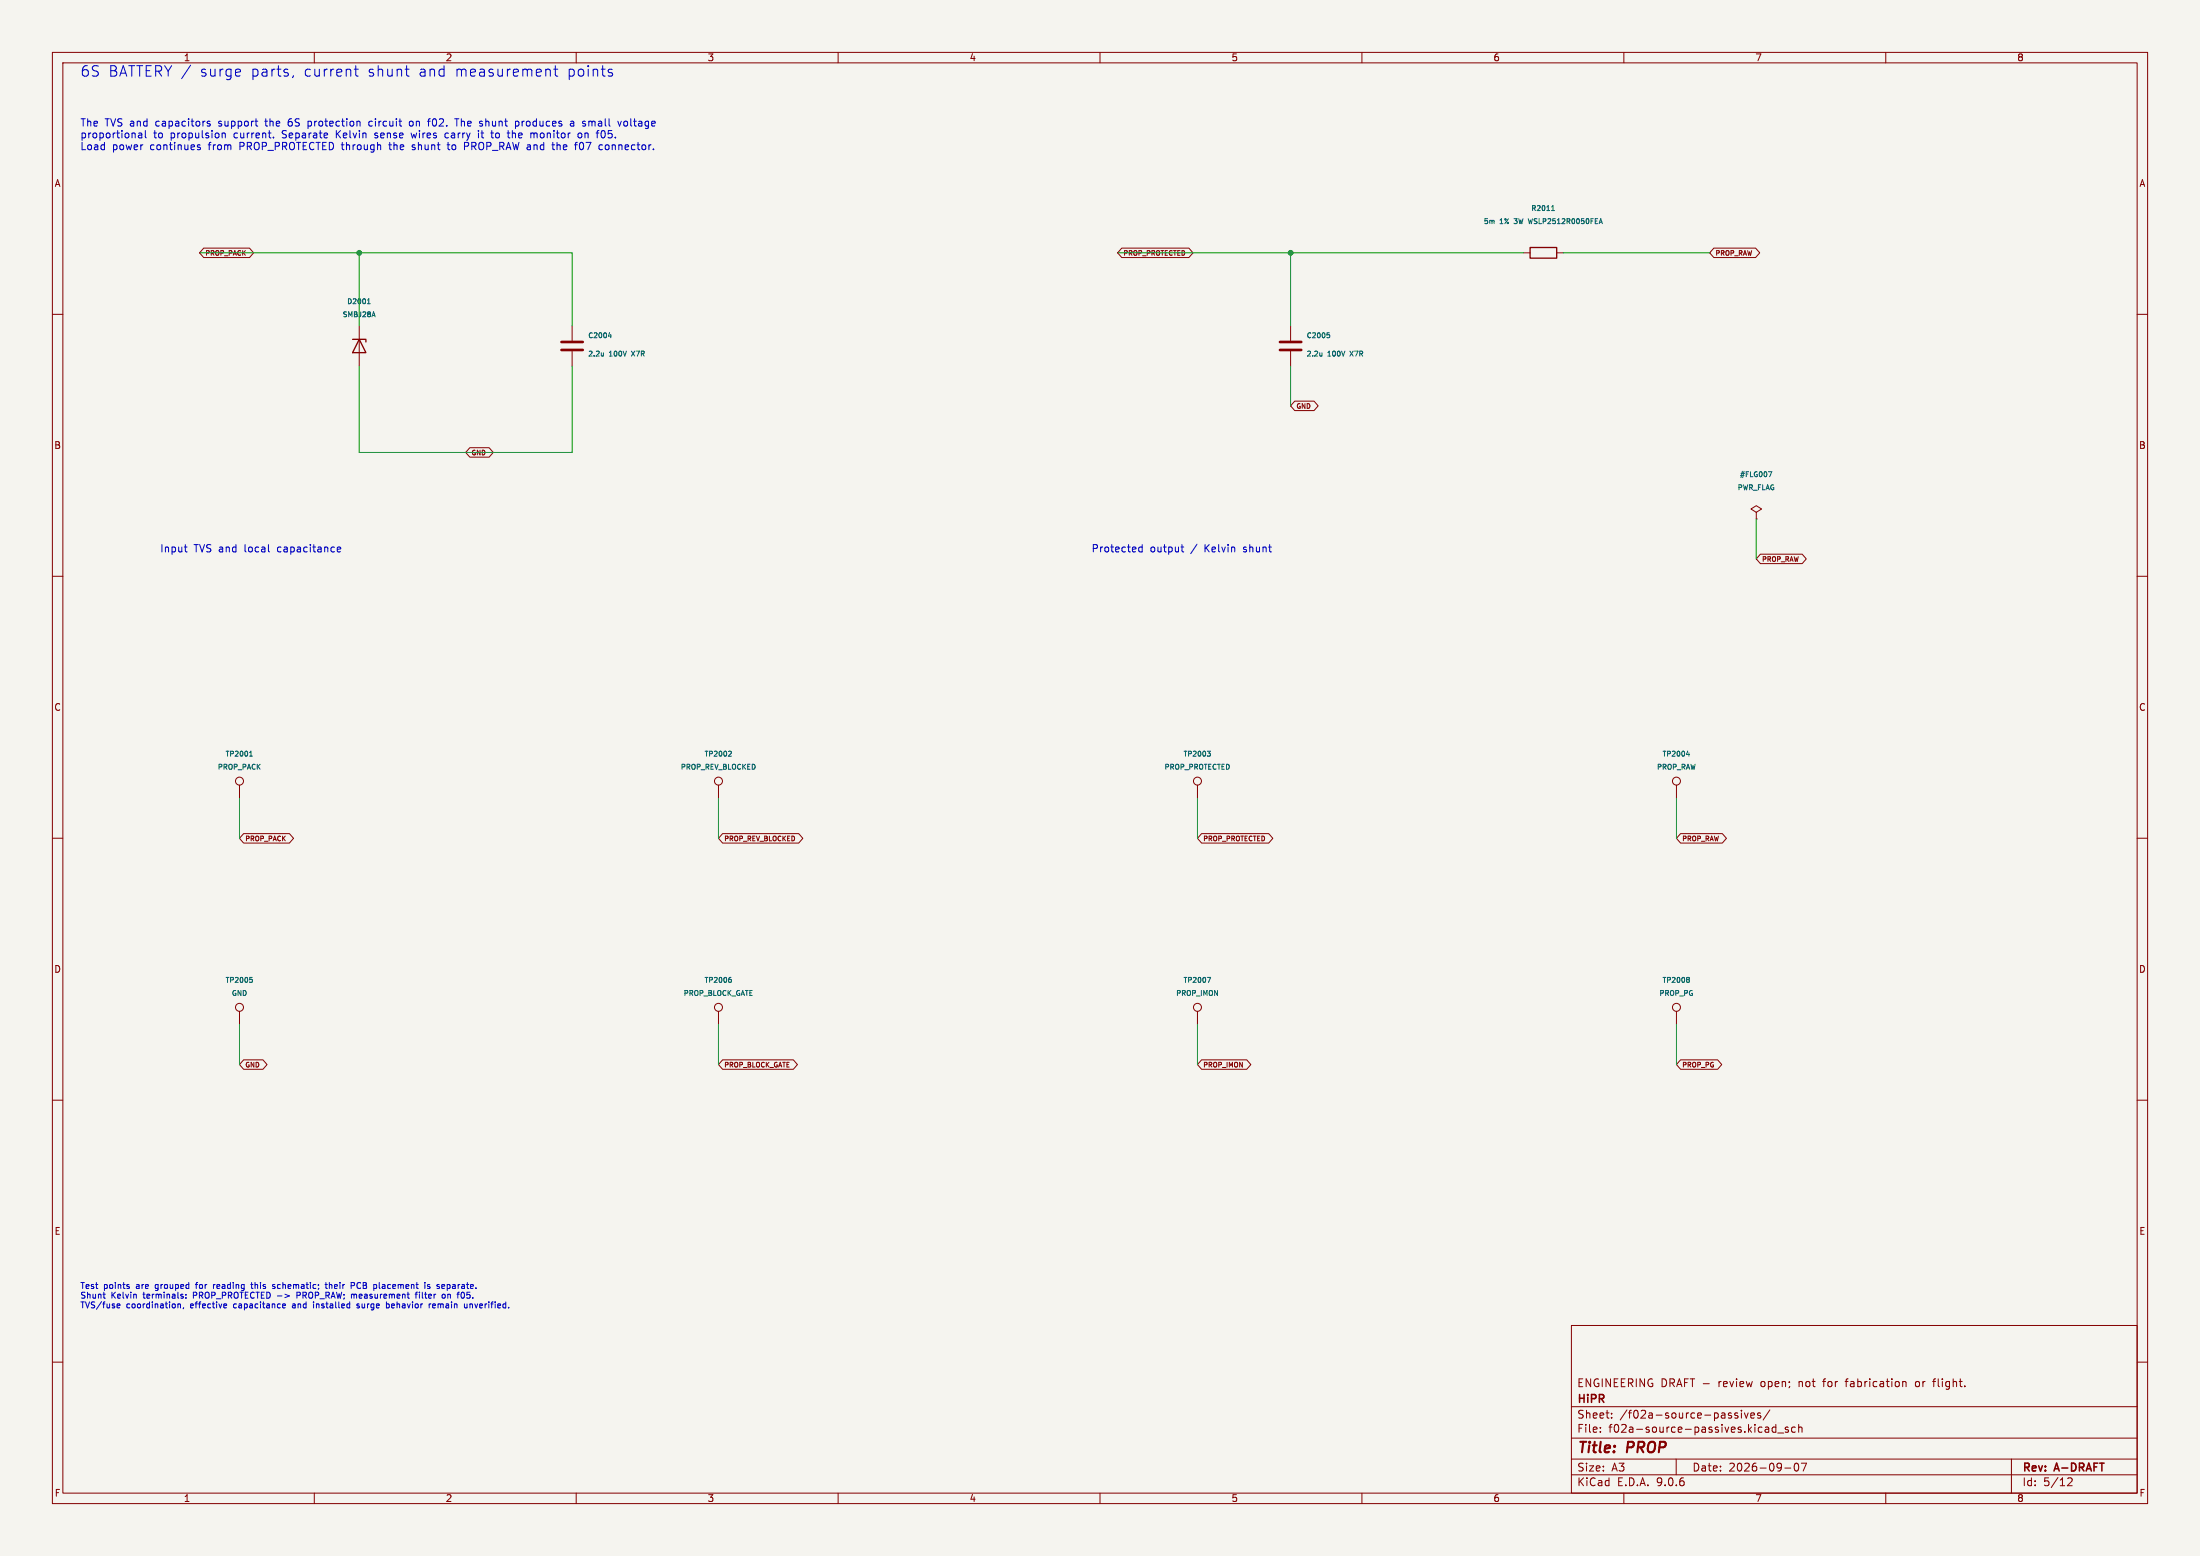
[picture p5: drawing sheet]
(kicad_sch
 (version 20250114)
 (generator eeschema)
 (generator_version "9.0")
 (paper "A3")
 (title_block
  (title "PROP")
  (date "2026-09-07")
  (rev "A-DRAFT")
  (company "HiPR")
  (comment 1 "ENGINEERING DRAFT - review open; not for fabrication or flight."))
 (lib_symbols
  (symbol "Connector:TestPoint"
   (pin_numbers (hide yes))
   (pin_names
    (offset 0.762) (hide yes)) (exclude_from_sim no) (in_bom yes) (on_board yes)
   (property "Reference" "TP" (at 0 6.858 0) (effects (font (size 1.27 1.27))))
   (property "Value" "TestPoint" (at 0 5.08 0) (effects (font (size 1.27 1.27))))
   (property "Footprint" "" (at 5.08 0 0) (effects (font (size 1.27 1.27)) (hide yes)))
   (property "Datasheet" "~" (at 5.08 0 0) (effects (font (size 1.27 1.27)) (hide yes)))
   (property "Description" "test point" (at 0 0 0) (effects (font (size 1.27 1.27)) (hide yes)))
   (symbol "TestPoint_0_1"
    (circle (center 0 3.302) (radius 0.762) (stroke (width 0) (type default)) (fill (type none))))
   (symbol "TestPoint_1_1"
    (pin passive line (at 0 0 90) (length 2.54) (name "1" (effects (font (size 1.27 1.27)))) (number "1" (effects (font (size 1.27 1.27))))))
   (embedded_fonts no))
  (symbol "Device:C"
   (pin_numbers (hide yes))
   (pin_names
    (offset 0.254)) (exclude_from_sim no) (in_bom yes) (on_board yes)
   (property "Reference" "C" (at 0.635 2.54 0) (effects (font (size 1.27 1.27)) (justify left)))
   (property "Value" "C" (at 0.635 -2.54 0) (effects (font (size 1.27 1.27)) (justify left)))
   (property "Footprint" "" (at 0.9652 -3.81 0) (effects (font (size 1.27 1.27)) (hide yes)))
   (property "Datasheet" "~" (at 0 0 0) (effects (font (size 1.27 1.27)) (hide yes)))
   (property "Description" "Unpolarized capacitor" (at 0 0 0) (effects (font (size 1.27 1.27)) (hide yes)))
   (symbol "C_0_1"
    (polyline (pts (xy -2.032 0.762) (xy 2.032 0.762)) (stroke (width 0.508) (type default)) (fill (type none)))
    (polyline (pts (xy -2.032 -0.762) (xy 2.032 -0.762)) (stroke (width 0.508) (type default)) (fill (type none))))
   (symbol "C_1_1"
    (pin passive line (at 0 3.81 270) (length 2.794) (name "~" (effects (font (size 1.27 1.27)))) (number "1" (effects (font (size 1.27 1.27)))))
    (pin passive line (at 0 -3.81 90) (length 2.794) (name "~" (effects (font (size 1.27 1.27)))) (number "2" (effects (font (size 1.27 1.27))))))
   (embedded_fonts no))
  (symbol "Device:D_Zener"
   (pin_numbers (hide yes))
   (pin_names
    (offset 1.016) (hide yes)) (exclude_from_sim no) (in_bom yes) (on_board yes)
   (property "Reference" "D" (at 0 2.54 0) (effects (font (size 1.27 1.27))))
   (property "Value" "D_Zener" (at 0 -2.54 0) (effects (font (size 1.27 1.27))))
   (property "Footprint" "" (at 0 0 0) (effects (font (size 1.27 1.27)) (hide yes)))
   (property "Datasheet" "~" (at 0 0 0) (effects (font (size 1.27 1.27)) (hide yes)))
   (property "Description" "Zener diode" (at 0 0 0) (effects (font (size 1.27 1.27)) (hide yes)))
   (symbol "D_Zener_0_1"
    (polyline (pts (xy -1.27 -1.27) (xy -1.27 1.27) (xy -0.762 1.27)) (stroke (width 0.254) (type default)) (fill (type none)))
    (polyline (pts (xy 1.27 0) (xy -1.27 0)) (stroke (width 0) (type default)) (fill (type none)))
    (polyline (pts (xy 1.27 -1.27) (xy 1.27 1.27) (xy -1.27 0) (xy 1.27 -1.27)) (stroke (width 0.254) (type default)) (fill (type none))))
   (symbol "D_Zener_1_1"
    (pin passive line (at -3.81 0 0) (length 2.54) (name "K" (effects (font (size 1.27 1.27)))) (number "1" (effects (font (size 1.27 1.27)))))
    (pin passive line (at 3.81 0 180) (length 2.54) (name "A" (effects (font (size 1.27 1.27)))) (number "2" (effects (font (size 1.27 1.27))))))
   (embedded_fonts no))
  (symbol "Device:R"
   (pin_numbers (hide yes))
   (pin_names
    (offset 0)) (exclude_from_sim no) (in_bom yes) (on_board yes)
   (property "Reference" "R" (at 2.032 0 90) (effects (font (size 1.27 1.27))))
   (property "Value" "R" (at 0 0 90) (effects (font (size 1.27 1.27))))
   (property "Footprint" "" (at -1.778 0 90) (effects (font (size 1.27 1.27)) (hide yes)))
   (property "Datasheet" "~" (at 0 0 0) (effects (font (size 1.27 1.27)) (hide yes)))
   (property "Description" "Resistor" (at 0 0 0) (effects (font (size 1.27 1.27)) (hide yes)))
   (symbol "R_0_1"
    (rectangle (start -1.016 -2.54) (end 1.016 2.54) (stroke (width 0.254) (type default)) (fill (type none))))
   (symbol "R_1_1"
    (pin passive line (at 0 3.81 270) (length 1.27) (name "~" (effects (font (size 1.27 1.27)))) (number "1" (effects (font (size 1.27 1.27)))))
    (pin passive line (at 0 -3.81 90) (length 1.27) (name "~" (effects (font (size 1.27 1.27)))) (number "2" (effects (font (size 1.27 1.27))))))
   (embedded_fonts no))
  (symbol "power:PWR_FLAG"
   (power)
   (pin_numbers (hide yes))
   (pin_names
    (offset 0) (hide yes)) (exclude_from_sim no) (in_bom yes) (on_board yes)
   (property "Reference" "#FLG" (at 0 1.905 0) (effects (font (size 1.27 1.27)) (hide yes)))
   (property "Value" "PWR_FLAG" (at 0 3.81 0) (effects (font (size 1.27 1.27))))
   (property "Footprint" "" (at 0 0 0) (effects (font (size 1.27 1.27)) (hide yes)))
   (property "Datasheet" "~" (at 0 0 0) (effects (font (size 1.27 1.27)) (hide yes)))
   (property "Description" "Special symbol for telling ERC where power comes from" (at 0 0 0) (effects (font (size 1.27 1.27)) (hide yes)))
   (symbol "PWR_FLAG_0_0"
    (pin power_out line (at 0 0 90) (length 0) (name "~" (effects (font (size 1.27 1.27)))) (number "1" (effects (font (size 1.27 1.27))))))
   (symbol "PWR_FLAG_0_1"
    (polyline (pts (xy 0 0) (xy 0 1.27) (xy -1.016 1.905) (xy 0 2.54) (xy 1.016 1.905) (xy 0 1.27)) (stroke (width 0) (type default)) (fill (type none))))
   (embedded_fonts no)))
 (symbol
  (lib_id "Device:D_Zener") (at 68.58 66.04 270.0) (unit 1) (in_bom yes) (on_board yes) (dnp no)
  (property "Reference" "D2001" (at 68.58 57.54 90.0) (effects (font (size 0.95 0.95))))
  (property "Value" "SMBJ28A" (at 68.58 60.04 90.0) (effects (font (size 0.95 0.95))))
  (property "Footprint" "Diode_SMD:D_SMB" (at 76.2 60.96 0) (effects (font (size 1.27 1.27)) (hide yes)))
  (property "Datasheet" "https://www.littelfuse.com/~/media/electronics/datasheets/tvs_diodes/littelfuse_tvs_diode_smbj_datasheet.pdf.pdf" (at 76.2 60.96 0) (effects (font (size 1.27 1.27)) (hide yes)))
  (property "Description" "Zener diode" (at 76.2 60.96 0) (effects (font (size 1.27 1.27)) (hide yes)))
  (property "ki_fp_filters" "TO-???* *_Diode_* *SingleDiode* D_*" (at 76.2 60.96 0) (effects (font (size 1.27 1.27)) (hide yes))) (pin "1") (pin "2"))
 (symbol
  (lib_id "Device:C") (at 109.22 66.04 0.0) (unit 1) (in_bom yes) (on_board yes) (dnp no)
  (property "Reference" "C2004" (at 112.22 64.04 0.0) (effects (font (size 0.95 0.95)) (justify left)))
  (property "Value" "2.2u 100V X7R" (at 112.22 67.54 0.0) (effects (font (size 0.95 0.95)) (justify left)))
  (property "Footprint" "Capacitor_SMD:C_1210_3225Metric" (at 175.26 60.96 0) (effects (font (size 1.27 1.27)) (hide yes)))
  (property "Datasheet" "~" (at 175.26 60.96 0) (effects (font (size 1.27 1.27)) (hide yes)))
  (property "Description" "Unpolarized capacitor" (at 175.26 60.96 0) (effects (font (size 1.27 1.27)) (hide yes)))
  (property "ki_fp_filters" "C_*" (at 175.26 60.96 0) (effects (font (size 1.27 1.27)) (hide yes))) (pin "1") (pin "2"))
 (symbol
  (lib_id "Device:C") (at 246.38 66.04 0.0) (unit 1) (in_bom yes) (on_board yes) (dnp no)
  (property "Reference" "C2005" (at 249.38 64.04 0.0) (effects (font (size 0.95 0.95)) (justify left)))
  (property "Value" "2.2u 100V X7R" (at 249.38 67.54 0.0) (effects (font (size 0.95 0.95)) (justify left)))
  (property "Footprint" "Capacitor_SMD:C_1210_3225Metric" (at 281.94 60.96 0) (effects (font (size 1.27 1.27)) (hide yes)))
  (property "Datasheet" "~" (at 281.94 60.96 0) (effects (font (size 1.27 1.27)) (hide yes)))
  (property "Description" "Unpolarized capacitor" (at 281.94 60.96 0) (effects (font (size 1.27 1.27)) (hide yes)))
  (property "ki_fp_filters" "C_*" (at 281.94 60.96 0) (effects (font (size 1.27 1.27)) (hide yes))) (pin "1") (pin "2"))
 (symbol
  (lib_id "Device:R") (at 294.64 48.26 90.0) (unit 1) (in_bom yes) (on_board yes) (dnp no)
  (property "Reference" "R2011" (at 294.64 39.76 90.0) (effects (font (size 0.95 0.95))))
  (property "Value" "5m 1% 3W WSLP2512R0050FEA" (at 294.64 42.26 90.0) (effects (font (size 0.95 0.95))))
  (property "Footprint" "Resistor_SMD:R_2512_6332Metric" (at 76.2 124.46 0) (effects (font (size 1.27 1.27)) (hide yes)))
  (property "Datasheet" "https://www.vishay.com/docs/30122/wslp.pdf" (at 76.2 124.46 0) (effects (font (size 1.27 1.27)) (hide yes)))
  (property "Description" "Resistor" (at 76.2 124.46 0) (effects (font (size 1.27 1.27)) (hide yes)))
  (property "ki_fp_filters" "R_*" (at 76.2 124.46 0) (effects (font (size 1.27 1.27)) (hide yes))) (pin "1") (pin "2"))
 (symbol
  (lib_id "Connector:TestPoint") (at 45.72 152.4 0.0) (unit 1) (in_bom yes) (on_board yes) (dnp no)
  (property "Reference" "TP2001" (at 45.72 143.9 0.0) (effects (font (size 0.95 0.95))))
  (property "Value" "PROP_PACK" (at 45.72 146.4 0.0) (effects (font (size 0.95 0.95))))
  (property "Footprint" "TestPoint:TestPoint_Loop_D2.50mm_Drill1.0mm" (at 38.1 190.5 0) (effects (font (size 1.27 1.27)) (hide yes)))
  (property "Datasheet" "~" (at 38.1 190.5 0) (effects (font (size 1.27 1.27)) (hide yes)))
  (property "Description" "test point" (at 38.1 190.5 0) (effects (font (size 1.27 1.27)) (hide yes)))
  (property "ki_fp_filters" "Pin* Test*" (at 38.1 190.5 0) (effects (font (size 1.27 1.27)) (hide yes))) (pin "1"))
 (symbol
  (lib_id "Connector:TestPoint") (at 137.16 152.4 0.0) (unit 1) (in_bom yes) (on_board yes) (dnp no)
  (property "Reference" "TP2002" (at 137.16 143.9 0.0) (effects (font (size 0.95 0.95))))
  (property "Value" "PROP_REV_BLOCKED" (at 137.16 146.4 0.0) (effects (font (size 0.95 0.95))))
  (property "Footprint" "TestPoint:TestPoint_Loop_D2.50mm_Drill1.0mm" (at 127 190.5 0) (effects (font (size 1.27 1.27)) (hide yes)))
  (property "Datasheet" "~" (at 127 190.5 0) (effects (font (size 1.27 1.27)) (hide yes)))
  (property "Description" "test point" (at 127 190.5 0) (effects (font (size 1.27 1.27)) (hide yes)))
  (property "ki_fp_filters" "Pin* Test*" (at 127 190.5 0) (effects (font (size 1.27 1.27)) (hide yes))) (pin "1"))
 (symbol
  (lib_id "Connector:TestPoint") (at 228.6 152.4 0.0) (unit 1) (in_bom yes) (on_board yes) (dnp no)
  (property "Reference" "TP2003" (at 228.6 143.9 0.0) (effects (font (size 0.95 0.95))))
  (property "Value" "PROP_PROTECTED" (at 228.6 146.4 0.0) (effects (font (size 0.95 0.95))))
  (property "Footprint" "TestPoint:TestPoint_Loop_D2.50mm_Drill1.0mm" (at 215.9 190.5 0) (effects (font (size 1.27 1.27)) (hide yes)))
  (property "Datasheet" "~" (at 215.9 190.5 0) (effects (font (size 1.27 1.27)) (hide yes)))
  (property "Description" "test point" (at 215.9 190.5 0) (effects (font (size 1.27 1.27)) (hide yes)))
  (property "ki_fp_filters" "Pin* Test*" (at 215.9 190.5 0) (effects (font (size 1.27 1.27)) (hide yes))) (pin "1"))
 (symbol
  (lib_id "Connector:TestPoint") (at 320.04 152.4 0.0) (unit 1) (in_bom yes) (on_board yes) (dnp no)
  (property "Reference" "TP2004" (at 320.04 143.9 0.0) (effects (font (size 0.95 0.95))))
  (property "Value" "PROP_RAW" (at 320.04 146.4 0.0) (effects (font (size 0.95 0.95))))
  (property "Footprint" "TestPoint:TestPoint_Loop_D2.50mm_Drill1.0mm" (at 304.8 190.5 0) (effects (font (size 1.27 1.27)) (hide yes)))
  (property "Datasheet" "~" (at 304.8 190.5 0) (effects (font (size 1.27 1.27)) (hide yes)))
  (property "Description" "test point" (at 304.8 190.5 0) (effects (font (size 1.27 1.27)) (hide yes)))
  (property "ki_fp_filters" "Pin* Test*" (at 304.8 190.5 0) (effects (font (size 1.27 1.27)) (hide yes))) (pin "1"))
 (symbol
  (lib_id "Connector:TestPoint") (at 45.72 195.58 0.0) (unit 1) (in_bom yes) (on_board yes) (dnp no)
  (property "Reference" "TP2005" (at 45.72 187.08 0.0) (effects (font (size 0.95 0.95))))
  (property "Value" "GND" (at 45.72 189.58 0.0) (effects (font (size 0.95 0.95))))
  (property "Footprint" "TestPoint:TestPoint_Loop_D2.50mm_Drill1.0mm" (at 38.1 228.6 0) (effects (font (size 1.27 1.27)) (hide yes)))
  (property "Datasheet" "~" (at 38.1 228.6 0) (effects (font (size 1.27 1.27)) (hide yes)))
  (property "Description" "test point" (at 38.1 228.6 0) (effects (font (size 1.27 1.27)) (hide yes)))
  (property "ki_fp_filters" "Pin* Test*" (at 38.1 228.6 0) (effects (font (size 1.27 1.27)) (hide yes))) (pin "1"))
 (symbol
  (lib_id "Connector:TestPoint") (at 137.16 195.58 0.0) (unit 1) (in_bom yes) (on_board yes) (dnp no)
  (property "Reference" "TP2006" (at 137.16 187.08 0.0) (effects (font (size 0.95 0.95))))
  (property "Value" "PROP_BLOCK_GATE" (at 137.16 189.58 0.0) (effects (font (size 0.95 0.95))))
  (property "Footprint" "TestPoint:TestPoint_Pad_D1.0mm" (at 127 228.6 0) (effects (font (size 1.27 1.27)) (hide yes)))
  (property "Datasheet" "~" (at 127 228.6 0) (effects (font (size 1.27 1.27)) (hide yes)))
  (property "Description" "test point" (at 127 228.6 0) (effects (font (size 1.27 1.27)) (hide yes)))
  (property "ki_fp_filters" "Pin* Test*" (at 127 228.6 0) (effects (font (size 1.27 1.27)) (hide yes))) (pin "1"))
 (symbol
  (lib_id "Connector:TestPoint") (at 228.6 195.58 0.0) (unit 1) (in_bom yes) (on_board yes) (dnp no)
  (property "Reference" "TP2007" (at 228.6 187.08 0.0) (effects (font (size 0.95 0.95))))
  (property "Value" "PROP_IMON" (at 228.6 189.58 0.0) (effects (font (size 0.95 0.95))))
  (property "Footprint" "TestPoint:TestPoint_Pad_D1.0mm" (at 215.9 228.6 0) (effects (font (size 1.27 1.27)) (hide yes)))
  (property "Datasheet" "~" (at 215.9 228.6 0) (effects (font (size 1.27 1.27)) (hide yes)))
  (property "Description" "test point" (at 215.9 228.6 0) (effects (font (size 1.27 1.27)) (hide yes)))
  (property "ki_fp_filters" "Pin* Test*" (at 215.9 228.6 0) (effects (font (size 1.27 1.27)) (hide yes))) (pin "1"))
 (symbol
  (lib_id "Connector:TestPoint") (at 320.04 195.58 0.0) (unit 1) (in_bom yes) (on_board yes) (dnp no)
  (property "Reference" "TP2008" (at 320.04 187.08 0.0) (effects (font (size 0.95 0.95))))
  (property "Value" "PROP_PG" (at 320.04 189.58 0.0) (effects (font (size 0.95 0.95))))
  (property "Footprint" "TestPoint:TestPoint_Pad_D1.0mm" (at 304.8 228.6 0) (effects (font (size 1.27 1.27)) (hide yes)))
  (property "Datasheet" "~" (at 304.8 228.6 0) (effects (font (size 1.27 1.27)) (hide yes)))
  (property "Description" "test point" (at 304.8 228.6 0) (effects (font (size 1.27 1.27)) (hide yes)))
  (property "ki_fp_filters" "Pin* Test*" (at 304.8 228.6 0) (effects (font (size 1.27 1.27)) (hide yes))) (pin "1"))
 (symbol
  (lib_id "power:PWR_FLAG") (at 335.28 99.06 0.0) (unit 1) (in_bom yes) (on_board yes) (dnp no)
  (property "Reference" "#FLG007" (at 335.28 90.56 0.0) (effects (font (size 0.95 0.95))))
  (property "Value" "PWR_FLAG" (at 335.28 93.06 0.0) (effects (font (size 0.95 0.95))))
  (property "Footprint" "" (at 320.04 25.4 0) (effects (font (size 1.27 1.27)) (hide yes)))
  (property "Datasheet" "~" (at 320.04 25.4 0) (effects (font (size 1.27 1.27)) (hide yes)))
  (property "Description" "Special symbol for telling ERC where power comes from" (at 320.04 25.4 0) (effects (font (size 1.27 1.27)) (hide yes)))
  (property "ki_keywords" "flag power" (at 320.04 25.4 0) (effects (font (size 1.27 1.27)) (hide yes))) (pin "1"))
 (embedded_fonts no)
 (text "6S BATTERY / surge parts, current shunt and measurement points" (at 15.24 12.7 0.0) (effects (font (size 2.0 2.0)) (justify left top)))
 (global_label "PROP_PACK"
  (shape bidirectional) (at 38.1 48.26 0.0) (effects (font (size 0.9 0.9)) (justify left))
  (property "Intersheetrefs" "${INTERSHEET_REFS}" (at 38.1 48.26 0.0) (effects (font (size 0.9 0.9)) (hide yes))))
 (global_label "GND"
  (shape bidirectional) (at 88.9 86.36 0.0) (effects (font (size 0.9 0.9)) (justify left))
  (property "Intersheetrefs" "${INTERSHEET_REFS}" (at 88.9 86.36 0.0) (effects (font (size 0.9 0.9)) (hide yes))))
 (global_label "PROP_PROTECTED"
  (shape bidirectional) (at 213.36 48.26 0.0) (effects (font (size 0.9 0.9)) (justify left))
  (property "Intersheetrefs" "${INTERSHEET_REFS}" (at 213.36 48.26 0.0) (effects (font (size 0.9 0.9)) (hide yes))))
 (global_label "PROP_RAW"
  (shape bidirectional) (at 326.39 48.26 0.0) (effects (font (size 0.9 0.9)) (justify left))
  (property "Intersheetrefs" "${INTERSHEET_REFS}" (at 326.39 48.26 0.0) (effects (font (size 0.9 0.9)) (hide yes))))
 (text "Input TVS and local capacitance" (at 30.48 104.14 0.0) (effects (font (size 1.4 1.4)) (justify left top)))
 (text "Protected output / Kelvin shunt" (at 208.28 104.14 0.0) (effects (font (size 1.4 1.4)) (justify left top)))
 (text "Test points are grouped for reading this schematic; their PCB placement is separate.\nShunt Kelvin terminals: PROP_PROTECTED -> PROP_RAW; measurement filter on f05.\nTVS/fuse coordination, effective capacitance and installed surge behavior remain unverified." (at 15.24 245.0 0.0) (effects (font (size 1.15 1.15)) (justify left top)))
 (global_label "GND"
  (shape bidirectional) (at 246.38 77.47 0.0) (effects (font (size 0.9 0.9)) (justify left))
  (property "Intersheetrefs" "${INTERSHEET_REFS}" (at 246.38 77.47 0.0) (effects (font (size 0.9 0.9)) (hide yes))))
 (global_label "PROP_PACK"
  (shape bidirectional) (at 45.72 160.02 0.0) (effects (font (size 0.9 0.9)) (justify left))
  (property "Intersheetrefs" "${INTERSHEET_REFS}" (at 45.72 160.02 0.0) (effects (font (size 0.9 0.9)) (hide yes))))
 (global_label "PROP_REV_BLOCKED"
  (shape bidirectional) (at 137.16 160.02 0.0) (effects (font (size 0.9 0.9)) (justify left))
  (property "Intersheetrefs" "${INTERSHEET_REFS}" (at 137.16 160.02 0.0) (effects (font (size 0.9 0.9)) (hide yes))))
 (global_label "PROP_PROTECTED"
  (shape bidirectional) (at 228.6 160.02 0.0) (effects (font (size 0.9 0.9)) (justify left))
  (property "Intersheetrefs" "${INTERSHEET_REFS}" (at 228.6 160.02 0.0) (effects (font (size 0.9 0.9)) (hide yes))))
 (global_label "PROP_RAW"
  (shape bidirectional) (at 320.04 160.02 0.0) (effects (font (size 0.9 0.9)) (justify left))
  (property "Intersheetrefs" "${INTERSHEET_REFS}" (at 320.04 160.02 0.0) (effects (font (size 0.9 0.9)) (hide yes))))
 (global_label "GND"
  (shape bidirectional) (at 45.72 203.2 0.0) (effects (font (size 0.9 0.9)) (justify left))
  (property "Intersheetrefs" "${INTERSHEET_REFS}" (at 45.72 203.2 0.0) (effects (font (size 0.9 0.9)) (hide yes))))
 (global_label "PROP_BLOCK_GATE"
  (shape bidirectional) (at 137.16 203.2 0.0) (effects (font (size 0.9 0.9)) (justify left))
  (property "Intersheetrefs" "${INTERSHEET_REFS}" (at 137.16 203.2 0.0) (effects (font (size 0.9 0.9)) (hide yes))))
 (global_label "PROP_IMON"
  (shape bidirectional) (at 228.6 203.2 0.0) (effects (font (size 0.9 0.9)) (justify left))
  (property "Intersheetrefs" "${INTERSHEET_REFS}" (at 228.6 203.2 0.0) (effects (font (size 0.9 0.9)) (hide yes))))
 (global_label "PROP_PG"
  (shape bidirectional) (at 320.04 203.2 0.0) (effects (font (size 0.9 0.9)) (justify left))
  (property "Intersheetrefs" "${INTERSHEET_REFS}" (at 320.04 203.2 0.0) (effects (font (size 0.9 0.9)) (hide yes))))
 (global_label "PROP_RAW"
  (shape bidirectional) (at 335.28 106.68 0.0) (effects (font (size 0.9 0.9)) (justify left))
  (property "Intersheetrefs" "${INTERSHEET_REFS}" (at 335.28 106.68 0.0) (effects (font (size 0.9 0.9)) (hide yes))))
 (wire (pts (xy 38.1 48.26) (xy 68.58 48.26)) (stroke (width 0.0) (type default)))
 (wire (pts (xy 45.72 152.4) (xy 45.72 160.02)) (stroke (width 0.0) (type default)))
 (wire (pts (xy 45.72 195.58) (xy 45.72 203.2)) (stroke (width 0.0) (type default)))
 (wire (pts (xy 68.58 48.26) (xy 68.58 62.23)) (stroke (width 0.0) (type default)))
 (wire (pts (xy 68.58 48.26) (xy 109.22 48.26)) (stroke (width 0.0) (type default)))
 (wire (pts (xy 68.58 69.85) (xy 68.58 86.36)) (stroke (width 0.0) (type default)))
 (wire (pts (xy 68.58 86.36) (xy 88.9 86.36)) (stroke (width 0.0) (type default)))
 (wire (pts (xy 88.9 86.36) (xy 109.22 86.36)) (stroke (width 0.0) (type default)))
 (wire (pts (xy 109.22 48.26) (xy 109.22 62.23)) (stroke (width 0.0) (type default)))
 (wire (pts (xy 109.22 69.85) (xy 109.22 86.36)) (stroke (width 0.0) (type default)))
 (wire (pts (xy 137.16 152.4) (xy 137.16 160.02)) (stroke (width 0.0) (type default)))
 (wire (pts (xy 137.16 195.58) (xy 137.16 203.2)) (stroke (width 0.0) (type default)))
 (wire (pts (xy 213.36 48.26) (xy 246.38 48.26)) (stroke (width 0.0) (type default)))
 (wire (pts (xy 228.6 152.4) (xy 228.6 160.02)) (stroke (width 0.0) (type default)))
 (wire (pts (xy 228.6 195.58) (xy 228.6 203.2)) (stroke (width 0.0) (type default)))
 (wire (pts (xy 246.38 48.26) (xy 246.38 62.23)) (stroke (width 0.0) (type default)))
 (wire (pts (xy 246.38 48.26) (xy 290.83 48.26)) (stroke (width 0.0) (type default)))
 (wire (pts (xy 246.38 69.85) (xy 246.38 77.47)) (stroke (width 0.0) (type default)))
 (wire (pts (xy 298.45 48.26) (xy 326.39 48.26)) (stroke (width 0.0) (type default)))
 (wire (pts (xy 320.04 152.4) (xy 320.04 160.02)) (stroke (width 0.0) (type default)))
 (wire (pts (xy 320.04 195.58) (xy 320.04 203.2)) (stroke (width 0.0) (type default)))
 (wire (pts (xy 335.28 99.06) (xy 335.28 106.68)) (stroke (width 0.0) (type default)))
 (junction (at 246.38 48.26)
  (diameter 0.0) (color 0.0 0.0 0.0 0.0))
 (junction (at 68.58 48.26)
  (diameter 0.0) (color 0.0 0.0 0.0 0.0))
 (text "The TVS and capacitors support the 6S protection circuit on f02. The shunt produces a small voltage\nproportional to propulsion current. Separate Kelvin sense wires carry it to the monitor on f05.\nLoad power continues from PROP_PROTECTED through the shunt to PROP_RAW and the f07 connector." (at 15.24 22.86 0) (effects (font (size 1.4 1.4)) (justify left top))))
